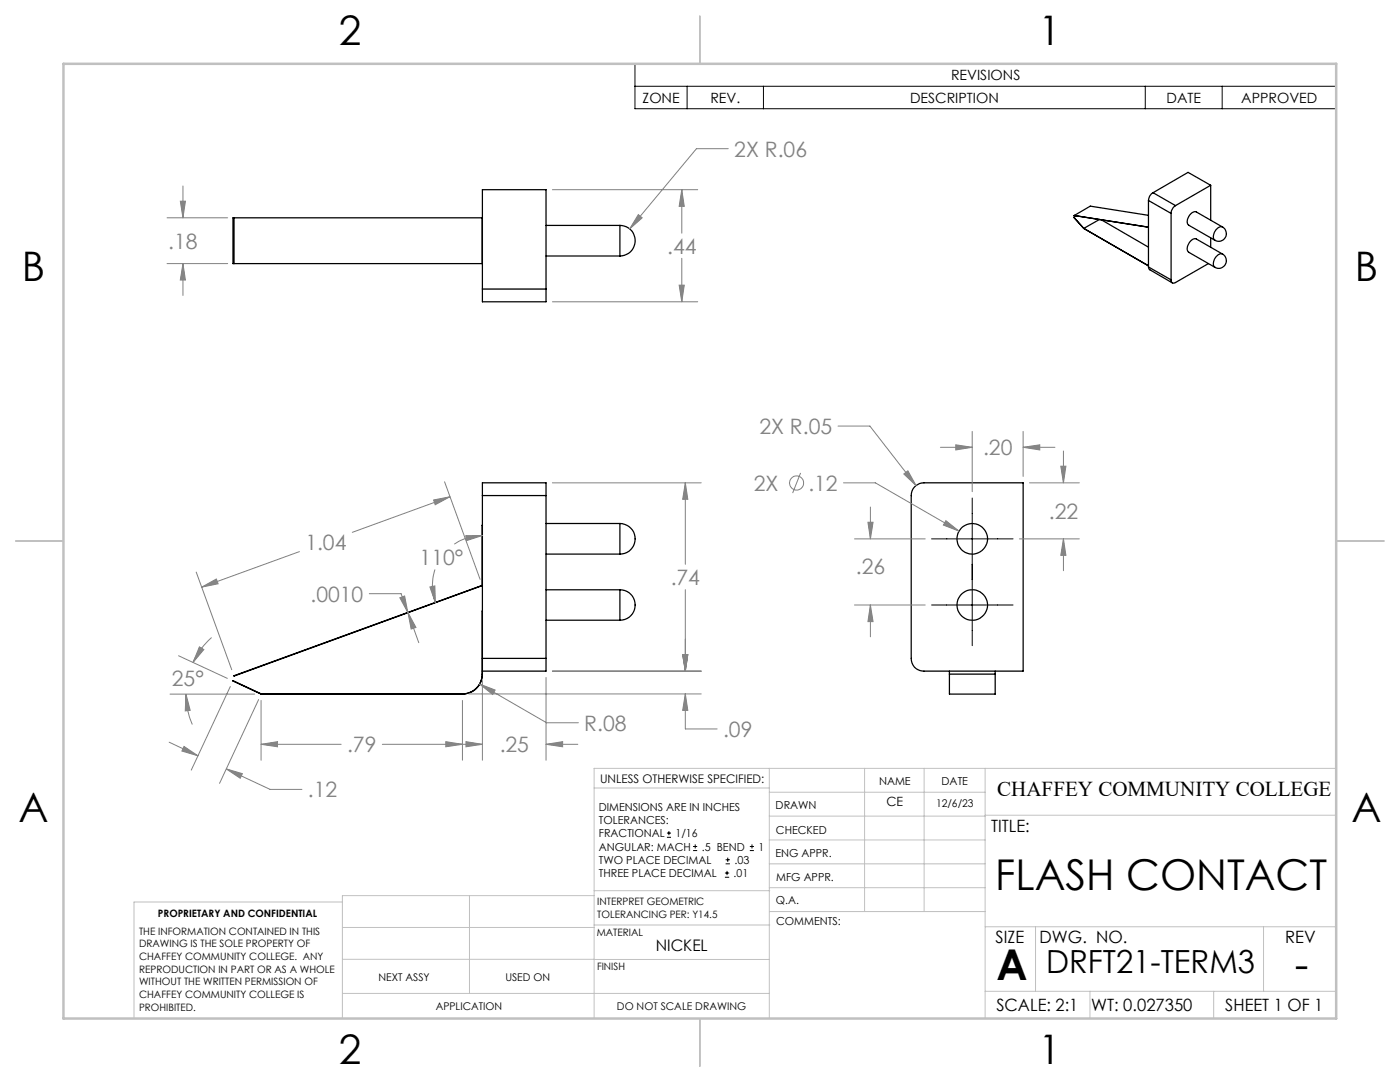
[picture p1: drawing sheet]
<svg xmlns="http://www.w3.org/2000/svg" width="279mm" height="216mm" viewBox="0 0 279 216" stroke-linecap="round" stroke-linejoin="round" font-family="sans-serif">
<g fill="none" stroke="#000" stroke-width=".25">
<path d="M230.1 38.5a1.86 1.86 0 0 0-.9 1.5M230.1 38.5l4.5 2.5M241.6 37l-7 4M241.6 37v6.9M241.6 37l-4.5-2.6-7 4.1M46.7 43.5v9.1M96.2 43.5h.1M96.2 52.6h.1M96.2 43.5h-49.7v9.1h49.7M96.2 43.5v9.1M96.3 57.7v2.5h12.7v-2.5M96.3 57.7v-19.8h12.7v19.8"/>
<path d="M96.3 57.7h12.7M109 51.1h14.7M109 45h14.7M123.7 45a3.1 3.1 0 0 1 3.1 3 3.1 3.1 0 0 1-3.1 3.1M123.7 45v6.1M214.3 43.4l2 2.2M214.4 43h.1M214.4 43l14.8 2.3M214.8 43.1l-.5 .3M216.3 45.6l12.9 7.5M219.4 43.8l-3.1 1.8M219.8 43.9l9.4 5.4"/>
<path d="M229.2 53.3l.2 .5 4.6 2.6M229.2 40l4.5 2.6M229.2 53.3l4.5 2.5M229.2 40v13.3M229.2 43l-11.6-1.9-3.2 1.9M233.7 42.6v13.2M234.6 41a1.95 1.95 0 0 0-.9 1.6M241.2 52.6l-6.6 3.8a.53 .53 0 0 1-.6 0 .53 .53 0 0 1-.3-.6M241.6 47.4v1.9M244 45.3a1.52 1.52 0 0 1 .5 2.1 1.52 1.52 0 0 1-2 .5M244 50.7a1.53 1.53 0 0 1 .5 2.1 1.53 1.53 0 0 1-2 .5M244 50.7l-5.2-3a1.67 1.67 0 0 0-1.8 1.7v.6l.2 .3 5.3 3"/>
<path d="M244 45.3l-5.2-3a1.83 1.83 0 0 0-1.9 2l.3 .6 5.3 3M244 45.3a1.67 1.67 0 0 0-1.8 1.7v.7l.3 .2M244 50.7a1.67 1.67 0 0 0-1.8 1.7v.7l.3 .2M96.3 98.9v-2.6h12.7v2.6M96.3 98.9h12.7M96.3 98.9v32.5M109 98.9v32.5M182.7 96.9a2.41 2.41 0 0 1 1.7-.6h19.8v37.6h-19.8a2.45 2.45 0 0 1-2.5-2.5v-32.5a2.44 2.44 0 0 1 .8-2zM96.3 104.8l-.1 12-49.5 18.1 49.6-18.1M109 110.6h14.7M109 104.5h14.7M109 117.7h14.7"/>
<path d="M123.7 104.5a3.1 3.1 0 0 1 3.1 3 3.1 3.1 0 0 1-3.1 3.1M123.7 117.7a3 3 0 0 1 3.1 3 3 3 0 0 1-3.1 3.1M123.7 104.5v6.1M123.7 117.7v6.1M96.3 131.4v2.5M96.3 121.9l-.1 12.6a4 4 0 0 1-3.9 4h-40.2l-5.6-2.7 5.6 2.7h40.2a4 4 0 0 0 4-4.6M96.3 131.4h12.7M109 131.4v2.5h-12.7M109 123.8h14.7M189.5 134.5v4h9.1v-4M189.5 134.5h9.1M189.5 133.9v.6"/>
<path d="M198.6 133.9v.6"/>
<circle cx="194" cy="107.5" r="3"/>
<circle cx="194" cy="120.7" r="3"/>
</g>
<g fill="none" stroke="#808080" stroke-width=".2">
<path d="M36.5 37.1v6.4M110.2 37.9h29M136.1 37.9l.5 3.3h-1.1zM136.1 37.9v8.6M145.3 29.7h-6.3l-13.3 16M33.3 43.5h12.1M33.3 52.6h12.1M36 40.1h1l-.5 3.4zM36.5 52.6l.5 3.3h-1zM36.5 52.6v6.3M127.4 42.8l.8 .7-2.5 2.2zM135.5 56.9h1.1l-.5 3.3z"/>
<path d="M136.1 51.5v8.7M110.2 60.2h29M86.5 99.8l3.3-.7-2.9 1.6zM88.7 96.1l7.1 19.5M89.8 99.1l-19.5 7.1M110.2 96.3h29.7M136.8 96.3l.5 3.3h-1.1zM136.8 96.3v16.3M159.8 94.4l-1.6 4M167.3 85h6.3l9.2 11.9M168.3 96.3h6.4l16.7 9.7M180.4 94.6l.8-.7 1.6 3z"/>
<path d="M187.7 89.3h6.3M190.7 88.8l3.3 .5-3.3 .5zM194 86.1v12M204.2 89.3l3.3-.5v1zM204.2 86.1v9M204.2 89.3h6.3M205.5 96.3h9.9M211.7 93h1l-.5 3.3zM212.2 90v6.3M39.2 114.2l7 19.4M40.3 117.2l2.9-1.7 .3 1zM59.8 110.1l-19.5 7.1"/>
<path d="M73.7 118.5h6.3l1.4 3.7M79.8 119.3l1-.4 .6 3.3zM85.8 117.1l1-.2 .1 3.4zM86.8 113.6a10 10 0 0 0 .1 6.7M93 106.9h3.3l-3.2 1zM96.3 106.9a10.2 10.2 0 0 0-5.6 1.7M136.8 117.7v16.2M170.5 107.5h14.1M173.2 104.2h1l-.5 3.3zM173.7 101.2v6.3M188.8 103.9l2.6 2.1-3.1-1.2zM203.4 107.5h12"/>
<path d="M212.2 107.5l.5 3.3h-1zM212.2 107.5v6.4M33.9 138.5h16.9M35.6 130.8l9.8 4.6M37.1 138.5l.9 3.2-1 .2zM37.1 138.5a15.9 15.9 0 0 0 1.3 6.1M39.8 129.1l.9 .5-2.2 2.6zM42.2 127.2a15.4 15.4 0 0 0-3.7 5M46 137l-7.8 16.7M51.6 139.6l-7.8 16.7M52.1 139.8v11.9M81.4 122.2l1.6 3-.9 .3z"/>
<path d="M81.4 122.2l2.2 6M92.3 139.8v11.9M93.6 138.5h46.3M95.7 136.5l3.1 1.2-.5 .9zM95.7 136.5l13.4 7.7h6.3M96.3 135.8v15.9M109 135.2v16.5M110.2 133.9h29.7M136.2 130.6h1.1l-.5 3.3zM136.8 138.5l.5 3.2h-1.1zM136.8 138.5v7h6.3M170.5 120.7h14.1"/>
<path d="M173.7 120.7l.5 3.3h-1zM173.7 120.7v6.4M33.8 148.1l5.7 2.7M36.7 148.9l2.8 1.9-3.2-.9zM45.2 153.4l3.2 1-.5 .9zM45.2 153.4l8.7 4.1h6.4M52.1 148.5l3.3-.5v1zM52.1 148.5h16M76.3 148.5h20M89 148l3.3 .5-3.3 .5zM93 148l3.3 .5-3.3 .5zM109 148.5l3.3-.5v1z"/>
<path d="M109 148.5h6.3"/>
<circle cx="159" cy="96.4" r="1.41"/>
</g>
<g fill="none" stroke="#000" stroke-width=".2">
<path d="M126.7 12.7h140v9h-140zM126.7 17.2h140M137.1 17.2v4.5M152.4 17.2v4.5M228.6 17.2v4.5M243.9 17.2v4.5M194 99.4v29.4M185.9 107.5h16.3M185.9 120.7h16.3M133.1 167.1h.8M133.1 166.2h.8M133.5 165.8v.9"/>
<path d="M138.3 169.7h.8M138.3 168.9h.8M138.7 168.5v.8M144.7 175h.8M144.7 174.2h.8M144.8 172.4h.9M144.8 171.6h.9M145.1 173.8v.8M145.2 171.1v.9M149.6 169.7h.9M149.6 168.9h.9M150.1 168.5v.8"/>
</g>
<g fill="none" stroke="#c0c0c0" stroke-width=".2">
<path d="M118.6 157.2h34.9M153.5 153.3v49.9M153.5 158.1h43.1M172.5 153.3v28.6M184.4 153.3v28.6M196.6 153.3v49.9M266.7 153.3h-148.1v49.9M68.3 180h-41.6v23.2M93.7 178.7v19.5M118.6 178.7h-50.3v24.5M118.6 177.7h35M153.5 167.6h43.1"/>
<path d="M153.5 162.8h43.1M153.5 172.4h43.1M153.5 177.1h43.1M196.6 162.7h70.1M68.3 198.2h85.2M68.3 191.4l85.2 .1M68.3 185.1h50.3M118.6 184.6h35M153.6 181.9h43M196.6 197.8h70.1M196.6 184.9h70.1M206.7 184.9v12.9"/>
<path d="M217.5 197.8v5.4M242.2 197.8v5.4M252.2 184.9v12.9"/>
</g>
<path d="M139.7 3.2v9.5M3.1 107.9h9.6M266.7 107.9h9.5M139.7 203.2v9.6" fill="none" stroke="#c0c0c0" stroke-width=".25"/>
<path d="M12.7 12.7h254v190.5h-254z" fill="none" stroke="#c0c0c0" stroke-width=".5"/>
<path d="M93 148l3.3 .5-3.3 .5zM109 148.5l3.3-.5v1zM136.8 96.3l.5 3.3h-1.1zM136.2 130.6h1.1l-.5 3.3zM136.8 138.5l.5 3.2h-1.1zM136.2 130.6h1.1l-.5 3.3zM39.8 129.1l.9 .5-2.2 2.6zM37.1 138.5l.9 3.2-1 .2zM52.1 148.5l3.3-.5v1zM89 148l3.3 .5-3.3 .5zM81.4 122.2l1.6 3-.9 .3zM79.8 119.3l1-.4 .6 3.3zM95.7 136.5l2.6 2.1 .5-.9zM93 106.9h3.3l-3.2 1zM85.8 117.1l1-.2 .1 3.4zM86.5 99.8l3.3-.7-2.9 1.6zM40.3 117.2l2.9-1.7 .3 1zM45.2 153.4l3.2 1-.5 .9zM36.7 148.9l2.8 1.9-3.2-.9zM180.4 94.6l2.4 2.3-1.6-3zM188.8 103.9l-.5 .9 3.1 1.2zM190.7 88.8l3.3 .5-3.3 .5zM204.2 89.3l3.3-.5v1zM212.2 107.5l.5 3.3h-1zM211.7 93h1l-.5 3.3zM173.2 104.2h1l-.5 3.3zM173.7 120.7l.5 3.3h-1zM136.1 37.9l.5 3.3h-1.1zM135.5 56.9h1.1l-.5 3.3zM127.4 42.8l-1.7 2.9 2.5-2.2zM36 40.1h1l-.5 3.4zM36.5 52.6l.5 3.3h-1z" fill="#808080"/>
<g font-size="8.5">
<text x="198.6" y="177.6">FLASH CONTACT</text>
<text x="198.9" y="195.5">A</text>
<text x="258.4" y="195.4">-</text>
</g>
<g font-size="8.1">
<text x="67.6" y="8.9">2</text>
<text x="207.3" y="8.9">1</text>
<text x="4.4" y="56.1">B</text>
<text x="270.4" y="56.1">B</text>
<text x="3.7" y="164.1">A</text>
<text x="269.7" y="164.1">A</text>
<text x="67.6" y="212.4">2</text>
<text x="207.3" y="212.4">1</text>
</g>
<text font-size="6.3" x="208.8" y="194.1">DRFT21-TERM3</text>
<g font-size="4.2" fill="#808080">
<text x="146.5" y="31.3">2X R.06</text>
<text x="33.6" y="49.6">.18</text>
<text x="133.1" y="50.6">.44</text>
<text x="151.5" y="86.6">2X R.05</text>
<text x="196.2" y="90.9">.20</text>
<text x="150.4" y="97.9">2X</text>
<text x="161.3" y="97.9">.12</text>
<text x="209.3" y="103.5">.22</text>
<text x="60.9" y="109.7">1.04</text>
<text x="83.8" y="112.7">110°</text>
<text x="133.8" y="116.7">.74</text>
<text x="170.8" y="114.5">.26</text>
<text x="62" y="120.1">.0010</text>
<text x="34.3" y="136.8">25°</text>
<text x="116.6" y="145.8">R.08</text>
<text x="144.3" y="147">.09</text>
<text x="69.3" y="150.1">.79</text>
<text x="99.7" y="150.1">.25</text>
<text x="61.5" y="159.1">.12</text>
</g>
<text font-size="4.2" x="199" y="158.7">CHAFFEY COMMUNITY COLLEGE</text>
<g font-size="3.4">
<text x="197.8" y="166">TITLE:</text>
<text x="198.7" y="188.1">SIZE</text>
<text x="207.5" y="188.1">DWG. NO.</text>
<text x="256.5" y="188.2">REV</text>
<text x="198.8" y="201.7">SCALE: 2:1</text>
<text x="217.7" y="201.8">WT: 0.027350</text>
<text x="244.5" y="201.7">SHEET 1 OF 1</text>
</g>
<text font-size="3.2" x="130.9" y="189.7">NICKEL</text>
<g font-size="2.8">
<text x="189.8" y="16">REVISIONS</text>
<text x="128.2" y="20.5">ZONE</text>
<text x="141.8" y="20.5">REV.</text>
<text x="181.6" y="20.5">DESCRIPTION</text>
<text x="232.8" y="20.5">DATE</text>
<text x="247.7" y="20.5">APPROVED</text>
</g>
<text font-size="2.5" x="176.9" y="160.9">CE</text>
<text font-size="2.4" x="119.8" y="156.2">UNLESS OTHERWISE SPECIFIED:</text>
<g font-size="2.2">
<text x="119.5" y="161.8">DIMENSIONS ARE IN INCHES</text>
<text x="154.8" y="161.4">DRAWN</text>
<text x="175.4" y="156.6">NAME</text>
<text x="187.9" y="156.7">DATE</text>
<text x="119.5" y="164.4">TOLERANCES:</text>
<text x="119.5" y="167.1">FRACTIONAL</text>
<text x="134.8" y="167.1">1/16</text>
<text x="154.9" y="166.3">CHECKED</text>
<text x="119.5" y="172.4">TWO PLACE DECIMAL</text>
<text x="119.5" y="169.7">ANGULAR: MACH</text>
<text x="140.1" y="169.7">.5 BEND</text>
<text x="146.6" y="172.4">.03</text>
<text x="151.4" y="169.7">1</text>
<text x="154.8" y="171">ENG APPR.</text>
<text x="119.5" y="175">THREE PLACE DECIMAL</text>
<text x="146.4" y="175">.01</text>
<text x="154.9" y="175.7">MFG APPR.</text>
<text x="154.9" y="180.4">Q.A.</text>
<text x="154.9" y="184.6">COMMENTS:</text>
</g>
<g font-size="2.1">
<text x="186.8" y="161">12/6/23</text>
<text x="75.5" y="195.7">NEXT ASSY</text>
<text x="100.9" y="195.7">USED ON</text>
<text x="86.9" y="201.5">APPLICATION</text>
<text x="123.1" y="201.6">DO NOT SCALE DRAWING</text>
</g>
<g font-size="2">
<text x="31.5" y="182.9">PROPRIETARY AND CONFIDENTIAL</text>
<text x="119.2" y="180.6">INTERPRET GEOMETRIC</text>
<text x="119.2" y="183.1">TOLERANCING PER: Y14.5</text>
<text x="27.8" y="186.5">THE INFORMATION CONTAINED IN THIS</text>
<text x="27.8" y="189">DRAWING IS THE SOLE PROPERTY OF</text>
<text x="27.8" y="191.6">CHAFFEY COMMUNITY COLLEGE. ANY</text>
<text x="119.1" y="186.7">MATERIAL</text>
<text x="27.8" y="194.1">REPRODUCTION IN PART OR AS A WHOLE</text>
<text x="27.8" y="196.6">WITHOUT THE WRITTEN PERMISSION OF</text>
<text x="119.1" y="193.5">FINISH</text>
<text x="27.8" y="199.1">CHAFFEY COMMUNITY COLLEGE IS</text>
<text x="27.8" y="201.7">PROHIBITED.</text>
</g>
</svg>
